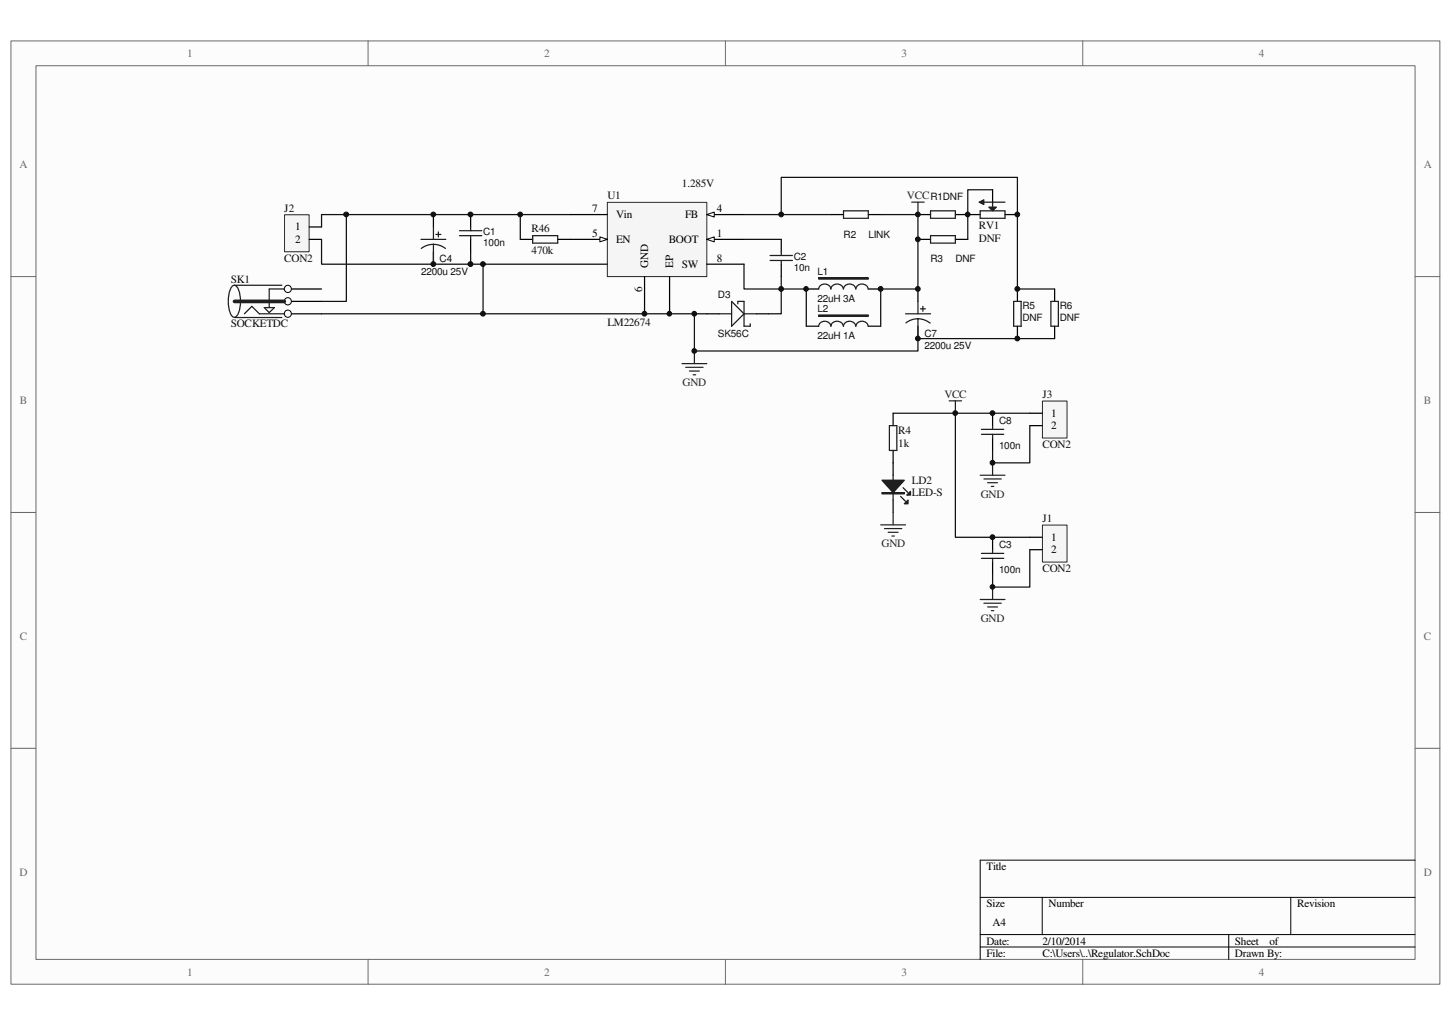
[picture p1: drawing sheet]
# Altium project Regulator.PrjPcb
1 sheet, 23 parts. Net scope: global (net labels, ports and power ports of the same name join across sheets).
Board file: Regulator.PcbDoc

## Sheet Regulator.SchDoc
size A4

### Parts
C1  100n  [0603]
C2  10n  [0603]
C3  100n  [0603]
C4  2200u 25V  [RB.2/.5]
C7  2200u 25V  [RB.2/.5]
C8  100n  [0603]
D3  SK56C  [SMC]
J1  CON2  [Terms5mm2]
J2  CON2  [Terms5mm2]
J3  CON2  [Terms5mm2]
L1  22uH 3A  [INDUCTOR3A]
L2  22uH 1A  [INDUCTOR6B]
LD2  LED-S  [0805Diode]
R1  DNF  [0603]
R2  LINK  [0603]
R3  DNF  [0603]
R4  1k  [0603]
R5  DNF  [0603]
R6  DNF  [0603]
R46  470k  [0603]
RV1  DNF  [VR3362P]
SK1  SOCKETDC  [SKTPWR]
U1  LM22674  [PSOP-8]

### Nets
GND: C1.1 C3.2 C4.2 C7.2 C8.2 D3.A J1.2 J2.2 J3.2 LD2.K R5.1 R6.1 SK1.COM U1.6(GND) U1.9(EP)
VCC: C3.1 C7.1 C8.1 J1.1 J3.1 L1.2 L2.2 R1.2 R2.1 R3.2 R4.1
NetC1_2: C1.2 C4.1 J2.1 R46.2 SK1.PIN U1.7(Vin)
NetC2_1: C2.1 U1.1(BOOT)
NetC2_2: C2.2 D3.K L1.1 L2.1 U1.8(SW)
NetLD2_A: LD2.A R4.2
NetR1_1: R1.1 R3.1 RV1.CW RV1.W
NetR2_2: R2.2 R5.2 R6.2 RV1.CCW U1.4(FB)
NetR46_1: R46.1 U1.5(EN)

Not connected (* = marked no-connect by the designer): SK1 SW

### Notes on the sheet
- (near U1) 1.285V
